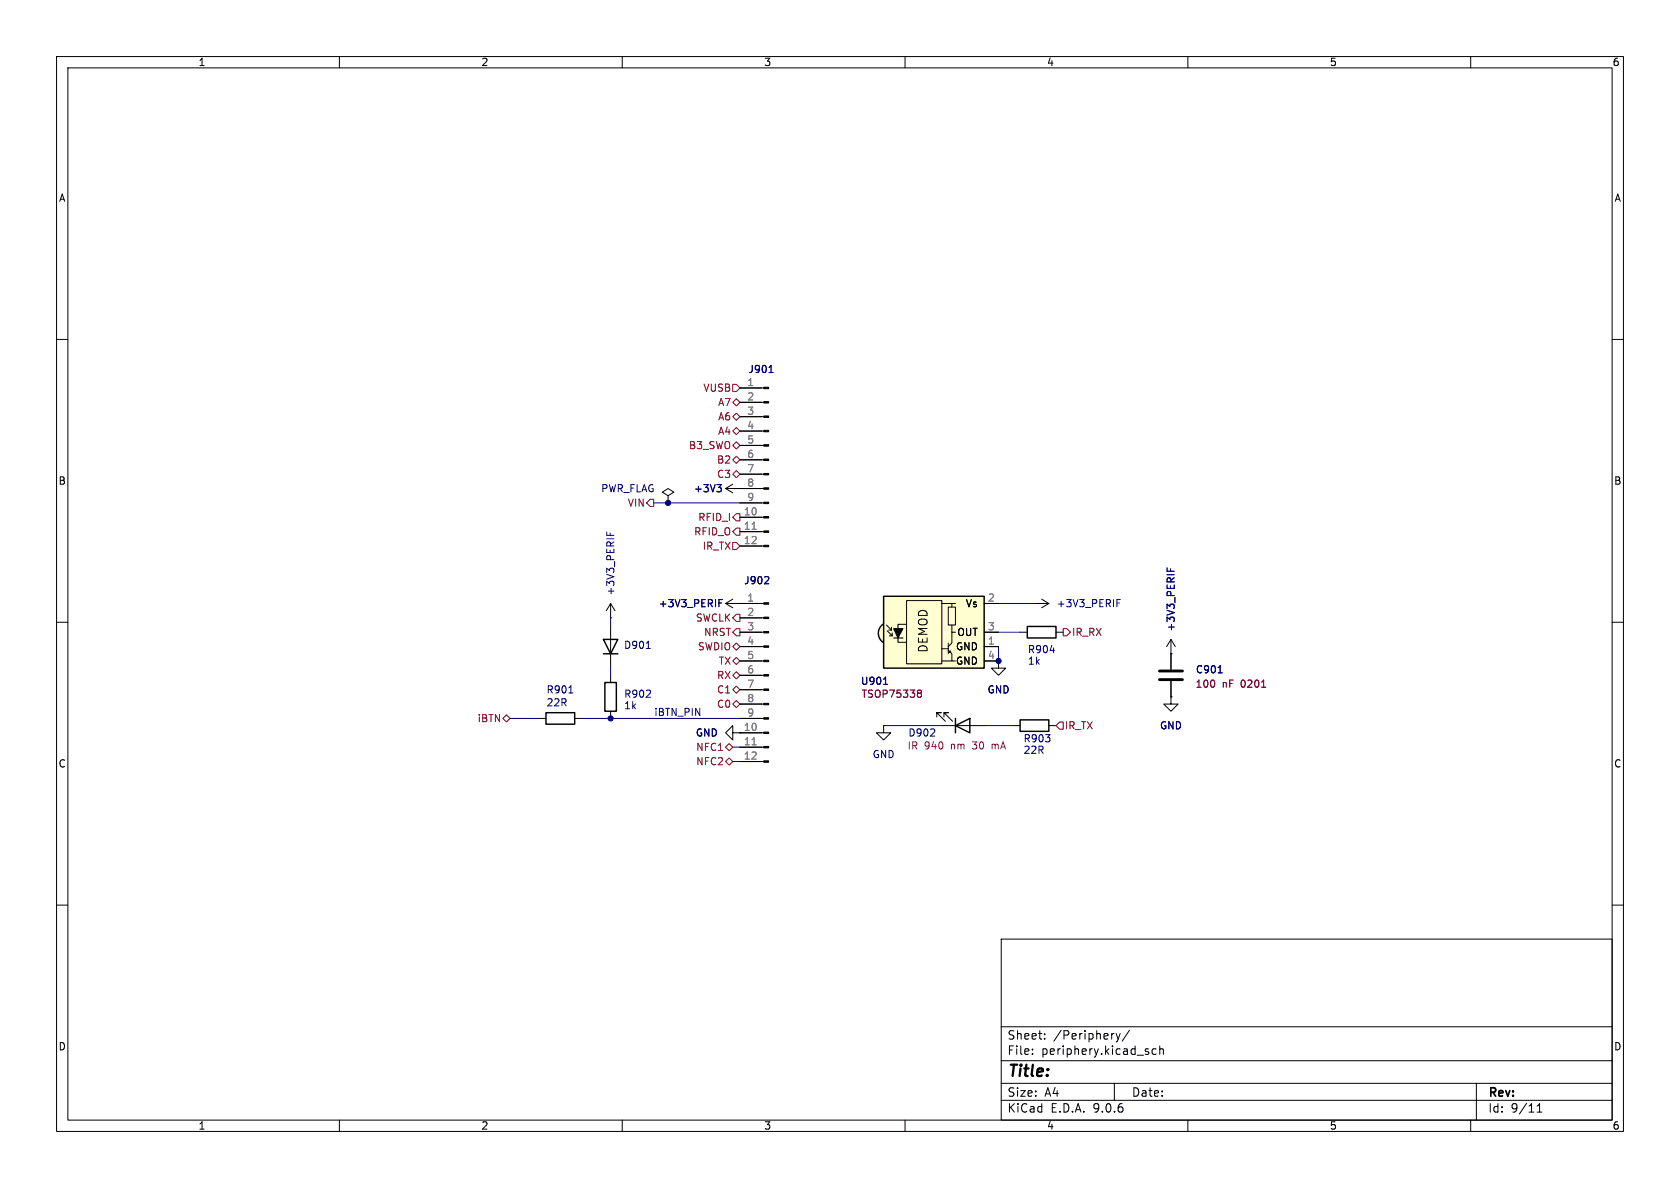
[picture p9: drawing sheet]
<svg xmlns="http://www.w3.org/2000/svg" width="297mm" height="210mm" viewBox="0 0 297 210" stroke-linecap="round" stroke-linejoin="round" font-family="sans-serif">
<g fill="none" stroke="#000" stroke-width=".18">
<path d="M10 10h277v190h-277zM12 12h273v186h-273zM60 10v2M110 10v2M160 10v2M210 10v2M260 10v2M10 60h2M285 60h2M128.3 86.4l1.2 .7M128.3 86.4h2.5M129.5 85.6l-1.2 .8"/>
<path d="M130.8 86.4h.1M10 110h2M285 110h2M179.1 128.3h1.2M185.4 128.3h1.3M207 123.2v1.3h1.3l-1.3 1.2-1.3-1.2h1.3M207 123.2h.1M10 160h2M177 166h108v32h-108zM285 160h2M60 198v2M110 198v2"/>
<path d="M160 198v2M177 194.5h108M177 191.5h108M177 187.5h108M177 181.5h108M182.5 186.3v.1M182.5 185.5v.1M184.7 183.6v.1M184.7 182.8v.1M197 191.5v3M197.3 182.7l.4 1M197.7 183.7l-.2 .4-.2 .1"/>
<path d="M198 182.7l-.3 1M199.7 182.1l-1.3 2M204.4 185.5l-.4-.1-.3 .3v.4l.1 .2h.6M205 185.5l.2-.1 .4 .1 .1 .9M205 184.9v1.5M210 198v2M260 198v2M261 191.5v6.5M271.7 196.6h.9M271.7 195.5l.5-.4v1.5"/>
</g>
<path d="M126.7 85.7h.8l-.4 .5M127.3 86.2l.2 .2v.3l-.2 .2" fill="none" stroke="#000084" stroke-width=".18"/>
<path d="M180.3 127.3h5.1v2h-5.1z" fill="none" stroke="#000" stroke-width=".25"/>
<path d="M155.8 110.6l.3-.2 1.1 1.6-1.1 1.5a1.97 1.97 0 0 1-.3-2.9z" fill="#fffed0" stroke="#fffed0" stroke-width=".18"/>
<path d="M156.2 105.4h17.8v12.7h-17.8z" fill="#fffed0"/>
<path d="M106.7 113h2.5l-1.3 2.6zM106.7 115.6h2.5M156.1 110.4a1.97 1.97 0 0 0 0 3.1M156.2 105.4h17.8v12.7h-17.8zM181.6 110.7h5.1v2.1h-5.1zM96.5 126h5.1v2h-5.1zM106.9 120.7h2.1v5h-2.1zM168.9 128.3l2.5-1.3v2.5zM168.9 127v2.5" fill="none" stroke="#000" stroke-width=".25"/>
<g fill="none" stroke="#000" stroke-width=".18">
<path d="M130.8 68.6h4.2M130.8 71.1h4.2M130.8 73.7h4.2M130.8 76.2h4.2M130.8 78.7h4.2M118.1 87.6l1-.6-1-.6-1 .6 1 .6v1.3M118.1 88.9h.1M130.8 86.4h.1M130.8 81.3h4.2M130.8 83.8h4.2M130.8 86.4h4.2M130.8 88.9h4.2"/>
<path d="M130.8 91.4h4.2M130.8 94h4.2M130.8 96.5h4.2M107.9 109.2h.1M107.9 106.7v2.5M107.9 110.5v7.6M107.9 119.4v1.3M107.9 106.7l-.7 1.3M107.9 106.7l.8 1.3M128.3 106.7h6.7M128.3 106.7l1.2 .7M129.5 105.9l-1.2 .8"/>
<path d="M130.8 106.7h.1M130.8 116.8h4.2M130.8 111.8h4.2M130.8 114.3h4.2M130.8 109.2h4.2M130.8 119.4h4.2M156.7 110.5l.9 .9M156.8 111.5l.9 .9M157.1 111.4h.5M157.2 112.4h.5M157.6 110.9v.5M157.7 111.9v.5"/>
<path d="M158 112.8h1.6M160.3 106.2h6.2v11.1h-6.2zM160.3 110.4h-1.6v3.1h1.6M166.5 106.7h1.8M166.5 116.8h1.8M166.5 114.7h1.1M167.6 107.3h1.3v3.2h-1.3zM167.6 114.9l.7 .7v1.2h.6M167.6 113.7v1.9M168 115.1v.2h-.2M168.3 110.5v1.3M168.9 111.8h-.6v1.9l-.7 .6"/>
<path d="M168.9 106.7h-.6v.6M174 106.7h2.5M174 116.8h2.5M174 111.8h2.5M174 114.3h2.5M176.5 116.8v1.3h1.3l-1.3 1.3-1.2-1.3h1.2M176.5 116.8h.1M180.3 111.8h1.3M182.9 106.7h.1M182.9 106.7h2.5M184.1 105.9l1.3 .8M185.4 106.7l-1.3 .7"/>
<path d="M186.7 111.8h1.3M207 115.6h.1M207 113l-.8 1.3M207 113l.8 1.3M207 113v5.4M95.2 127h1.3M101.6 127h1.3M107.9 125.7v1.3M129.5 129.5v-1.2l-1.2 1.2 1.2 1.3v-1.3h1.3M130.8 129.5h.1M130.8 127h4.2M130.8 121.9h4.2"/>
<path d="M130.8 124.5h4.2M130.8 129.5h4.2M130.8 132.1h4.2M130.8 134.6h4.2M156.2 128.3v1.2h-1.3l1.3 1.3 1.3-1.3h-1.3M156.2 128.3h.1M165.6 126.7v-.7h.8h-.8l1.5 1.5M166.4 128.3h7.6M166.9 126.7v-.7h.7h-.7l1.5 1.5M207 123.2h.1M207 120.4v2.8"/>
</g>
<g fill="#000" stroke="#000" stroke-width=".18">
<path d="M135 68.5h.9v.2h-.9zM135 71h.9v.2h-.9zM135 73.5h.9v.3h-.9zM135 76.1h.9v.2h-.9zM135 78.6h.9v.3h-.9zM135 81.2h.9v.2h-.9zM135 83.7h.9v.2h-.9zM135 86.2h.9v.3h-.9zM135 88.8h.9v.2h-.9zM135 91.3h.9v.3h-.9zM135 93.9h.9v.2h-.9zM135 96.4h.9v.2h-.9z"/>
<path d="M135 106.6h.9v.2h-.9zM135 109.1h.9v.2h-.9zM135 111.6h.9v.3h-.9zM135 114.2h.9v.2h-.9zM135 116.7h.9v.3h-.9zM135 119.3h.9v.2h-.9zM158 111.1h1.6l-.9 1.7zM135 121.8h.9v.2h-.9zM135 124.3h.9v.3h-.9zM135 126.9h.9v.2h-.9zM135 129.4h.9v.3h-.9zM135 132h.9v.2h-.9z"/>
<path d="M135 134.5h.9v.2h-.9z"/>
</g>
<g fill="none" stroke="#000080" stroke-width=".18">
<path d="M136 65.9h.7M115.6 88.9h15.2M107.9 109.2v1.3M107.9 118.1v1.3M114.3 114.6h.7M135.8 102l.1 .2v.3l-.8 .7h.8M176.5 106.7h6.4M176.5 111.8h3.8M176.5 114.3v2.5M185.7 115h.7M215.3 118.9h.8M90.2 127h5"/>
<path d="M100.6 122.5h.7M102.9 127h27.9M129.5 134.6h1.3M129.5 132.1h1.3M156.2 121h.7M156.2 128.3h10.2M174 128.3h5.1"/>
</g>
<path d="M162.4 122h.3l.2 .2-.2 .3M162.4 122.5h.3M162.7 122.5l.2 .3v.2l-.1 .2-.4 .1M223 121.5h.8" fill="none" stroke="#840084" stroke-width=".18"/>
<path d="M133 93.6h.7M133 131.7h.7" fill="none" stroke="#808080" stroke-width=".18"/>
<path d="M107.3 94v.6M107.9 94.2v.4M126.7 85.7h.8l-.4 .5M127.3 86.2l.2 .2v.3l-.2 .2M127.1 106.6h.4M127.1 106h.6M197.5 106.6h.4M197.5 106h.6M206.3 100.4v.6M206.9 100.6v.4" fill="none" stroke="#000084" stroke-width=".18"/>
<path d="M205 118.6h4M205 120.1h4" fill="none" stroke="#000" stroke-width=".51"/>
<g fill="none" stroke="#800000" stroke-width=".18">
<path d="M129.5 78.7l.7-.6 .6 .6-.6 .7zM129.5 67.9h.7l.6 .7-.6 .6h-.7zM129.5 76.2l.7-.6 .6 .6-.6 .6zM129.5 71.1l.7-.6 .6 .6-.6 .7zM129.5 73.7l.7-.7 .6 .7-.6 .6zM114.9 88.3h.7v1.2h-.7l-.6-.6zM129.5 83.8l.7-.6 .6 .6-.6 .7zM129.5 81.3l.7-.7 .6 .7-.6 .6zM129.5 95.9h.7l.6 .6-.6 .7h-.7zM130.2 93.3h.6v1.3h-.6l-.7-.6zM130.2 90.8h.6v1.3h-.6l-.7-.7zM129.5 114.3l.7-.6 .6 .6-.6 .6z"/>
<path d="M129.5 116.8l.7-.6 .6 .6-.6 .7zM129.5 119.4l.7-.7 .6 .7-.6 .6zM130.2 111.1h.6v1.3h-.6l-.7-.6zM130.2 108.6h.6v1.3h-.6l-.7-.7zM188 111.1h.6l.6 .7-.6 .6h-.6zM88.9 127l.6-.6 .7 .6-.7 .6zM128.3 132.1l.6-.7 .6 .7-.6 .6zM128.3 134.6l.6-.6 .6 .6-.6 .7zM129.5 124.5l.7-.7 .6 .7-.6 .6zM130.2 121.3l.6 .6-.6 .7-.7-.7zM187.3 127.6h.7v1.3h-.7l-.6-.6z"/>
</g>
<g fill="#000080" stroke="#000080" stroke-width=".18">
<circle cx="107.9" cy="127" r=".46"/>
<circle cx="118.1" cy="88.9" r=".46"/>
<circle cx="176.5" cy="116.8" r=".46"/>
</g>
<text font-size="2.8" x="178" y="190.9">Title:</text>
<g font-size="2.1">
<text x="164.2" y="115.5" transform="rotate(-90 164.2 115.5)">DEMOD</text>
<text x="178" y="184">Sheet:</text>
<text x="186.2" y="184">/Periphery/</text>
<text x="178" y="186.7">File:</text>
<text x="184.1" y="186.7">periphery.kicad_sch</text>
<text x="178" y="196.9">KiCad</text>
<text x="178" y="194.1">Size:</text>
<text x="184.7" y="194.1">A4</text>
<text x="185.7" y="196.9">E.D.A.</text>
<text x="193.3" y="196.9">9.0.6</text>
<text x="200" y="194.1">Date:</text>
<text x="263" y="194.3">Rev:</text>
<text x="263" y="196.9">Id:</text>
<text x="267.1" y="196.9">9/11</text>
</g>
<g font-size="1.8">
<text x="35" y="11.9">1</text>
<text x="85" y="11.9">2</text>
<text x="135" y="11.9">3</text>
<text x="185" y="11.9">4</text>
<text x="235" y="11.9">5</text>
<text x="285" y="11.9">6</text>
<text x="10.3" y="35.9">A</text>
<text x="285.3" y="35.9">A</text>
<text x="10.3" y="85.9">B</text>
<text x="285.3" y="85.9">B</text>
<text x="170.7" y="107.5">Vs</text>
<text x="169.1" y="112.6">OUT</text>
<text x="168.9" y="115.2">GND</text>
<text x="168.9" y="117.7">GND</text>
<text x="10.3" y="135.9">C</text>
<text x="285.3" y="135.9">C</text>
<text x="10.3" y="185.9">D</text>
<text x="285.3" y="185.9">D</text>
<text x="35" y="199.9">1</text>
<text x="85" y="199.9">2</text>
<text x="135" y="199.9">3</text>
<text x="185" y="199.9">4</text>
<text x="235" y="199.9">5</text>
<text x="285" y="199.9">6</text>
</g>
<g font-size="1.8" fill="#800000">
<text x="124.2" y="69.4">VUSB</text>
<text x="126.8" y="72">A7</text>
<text x="126.8" y="77.1">A4</text>
<text x="126.8" y="74.5">A6</text>
<text x="121.7" y="79.6">B3_SWO</text>
<text x="126.7" y="82.1">B2</text>
<text x="110.9" y="89.8">VIN</text>
<text x="126.7" y="84.7">C3</text>
<text x="122.6" y="94.8">RFID_O</text>
<text x="123.3" y="92.3">RFID_I</text>
<text x="124.1" y="97.4">IR_TX</text>
<text x="122.9" y="110.1">SWCLK</text>
<text x="124.4" y="112.6">NRST</text>
<text x="189.4" y="112.6">IR_RX</text>
<text x="123.3" y="115.2">SWDIO</text>
<text x="127" y="117.7">TX</text>
<text x="126.7" y="125.3">C0</text>
<text x="126.7" y="122.8">C1</text>
<text x="126.7" y="120.2">RX</text>
<text x="84.3" y="127.9">iBTN</text>
<text x="188.2" y="129.1">IR_TX</text>
<text x="123" y="132.9">NFC1</text>
<text x="123" y="135.5">NFC2</text>
</g>
<g font-size="1.8" fill="#808080">
<text x="132" y="68.3">1</text>
<text x="132" y="70.9">2</text>
<text x="132" y="73.4">3</text>
<text x="132" y="75.9">4</text>
<text x="132" y="78.5">5</text>
<text x="132" y="81">6</text>
<text x="132" y="83.6">7</text>
<text x="132" y="86.1">8</text>
<text x="132" y="88.6">9</text>
<text x="131.4" y="91.2">10</text>
<text x="131.4" y="93.7">11</text>
<text x="131.4" y="96.3">12</text>
<text x="132" y="106.4">1</text>
<text x="174.6" y="106.4">2</text>
<text x="132" y="109">2</text>
<text x="132" y="111.5">3</text>
<text x="174.6" y="111.5">3</text>
<text x="132" y="114">4</text>
<text x="132" y="116.6">5</text>
<text x="132" y="119.1">6</text>
<text x="174.6" y="114">1</text>
<text x="174.6" y="116.6">4</text>
<text x="132" y="121.7">7</text>
<text x="132" y="124.2">8</text>
<text x="131.4" y="129.3">10</text>
<text x="131.4" y="131.8">11</text>
<text x="132" y="126.7">9</text>
<text x="131.4" y="134.4">12</text>
</g>
<g font-size="1.8" fill="#000080">
<text x="132.2" y="66.1">J901</text>
<text x="131.5" y="103.5">J902</text>
<text x="110.2" y="114.9">D901</text>
<text x="181.6" y="115.7">R904</text>
<text x="211.3" y="119.2">C901</text>
<text x="96.5" y="122.8">R901</text>
<text x="110.2" y="123.5">R902</text>
<text x="152.1" y="121.3">U901</text>
<text x="115.6" y="126.7">iBTN_PIN</text>
<text x="160.5" y="130.4">D902</text>
<text x="180.9" y="131.4">R903</text>
</g>
<g font-size="1.8" fill="#000084">
<text x="106.2" y="87.2">PWR_FLAG</text>
<text x="122.6" y="87.2">+3V3</text>
<text x="108.8" y="105.4" transform="rotate(-90 108.8 105.4)">+3V3_PERIF</text>
<text x="116.4" y="107.5">+3V3_PERIF</text>
<text x="186.7" y="107.5">+3V3_PERIF</text>
<text x="207.9" y="111.7" transform="rotate(-90 207.9 111.7)">+3V3_PERIF</text>
<text x="181.6" y="117.7">1k</text>
<text x="96.5" y="125.1">22R</text>
<text x="110.2" y="125.6">1k</text>
<text x="174.5" y="122.8">GND</text>
<text x="122.9" y="130.4">GND</text>
<text x="205" y="129.1">GND</text>
<text x="154.2" y="134.2">GND</text>
<text x="180.9" y="133.5">22R</text>
</g>
<g font-size="1.8" fill="#840084">
<text x="152.2" y="123.5">TSOP75338</text>
<text x="211.3" y="121.8">100</text>
<text x="216.1" y="121.8">nF</text>
<text x="219.5" y="121.8">0201</text>
<text x="160.4" y="132.7">IR</text>
<text x="163.4" y="132.7">940</text>
<text x="168.2" y="132.7">nm</text>
<text x="172.2" y="132.7">30</text>
<text x="175.8" y="132.7">mA</text>
</g>
</svg>
